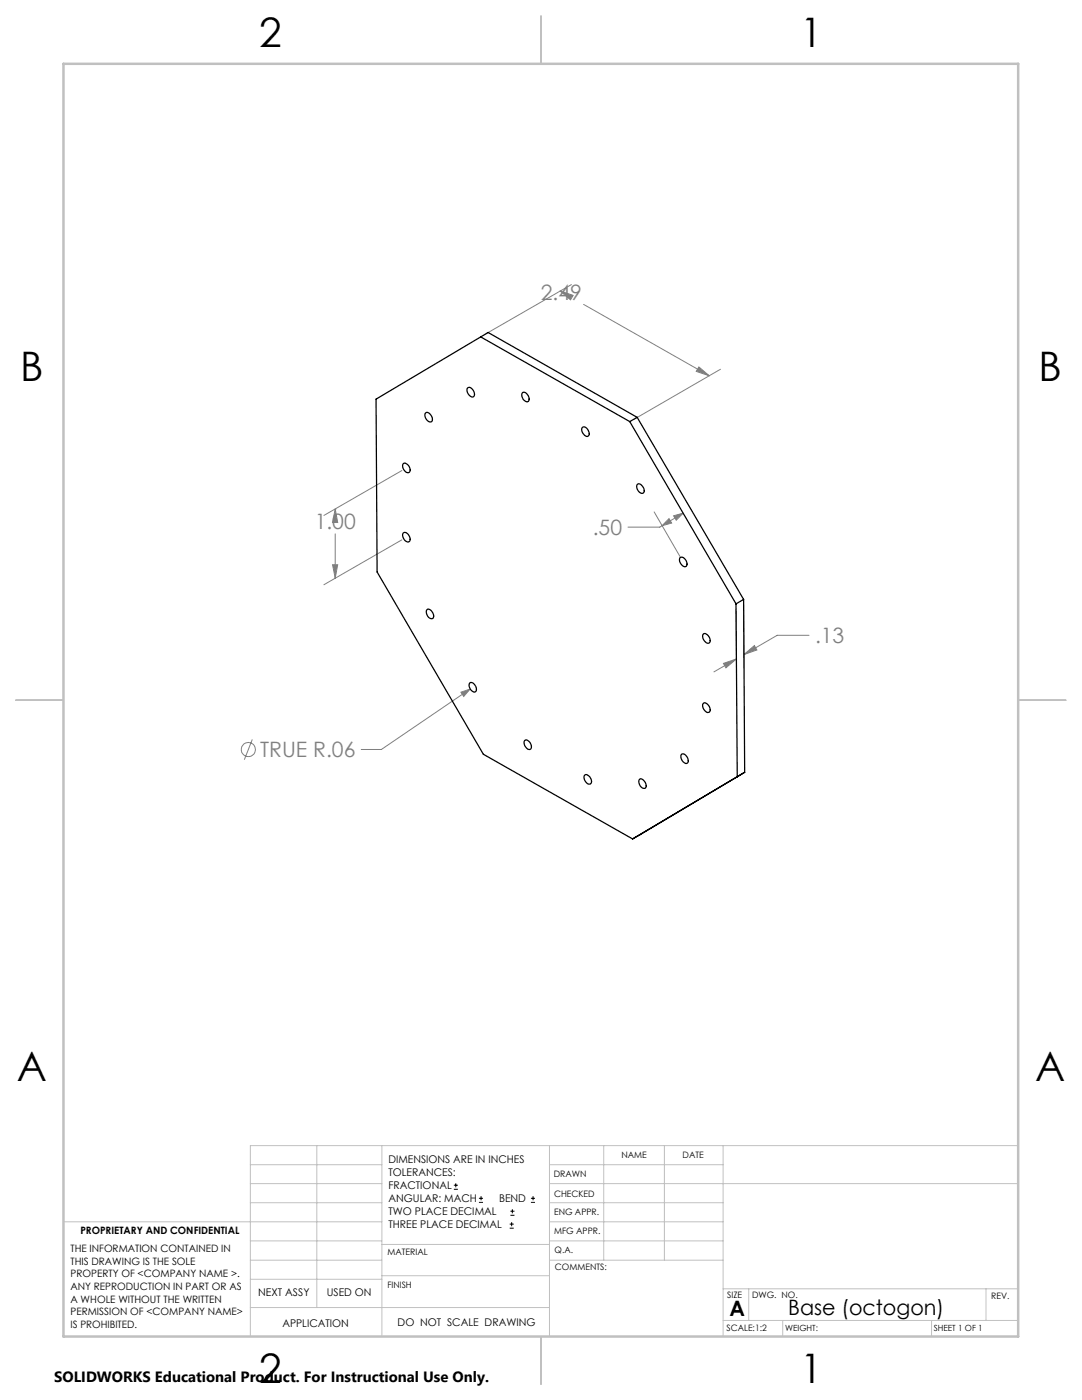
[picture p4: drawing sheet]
<svg xmlns="http://www.w3.org/2000/svg" width="216mm" height="279mm" viewBox="0 0 216 279" stroke-linecap="round" stroke-linejoin="round" font-family="sans-serif">
<g fill="none" stroke="#808080" stroke-width=".2">
<path d="M111.8 58.1h.1M111.8 58.1l2.6 .8-.6 .9zM114 56.8l-17.2 9.9M116.5 60.7l25 14.3M139.5 73.2l2 1.8-2.6-.9zM143.8 73.7l-17.2 9.9M80.2 93.9l-15.6 9M66.4 112.7h1l-.5 2.7zM66.9 106.5v8.9M66.9 101.6h.1M66.9 101.6l.5 2.7h-1zM80.2 107.7l-15.6 9"/>
<path d="M130.5 102.2l5.2 8.9M132.1 104.9l-.4 .3h-6.4M133.5 103.5l.5 .9-1.9 .5zM134.4 102.9l1.9-.5-1.4 1.4zM136.3 102.4l-4.2 2.5M92 138.1l1.8-.6-1.3 1.5zM93.8 137.5l-17.7 12.1h-4M144.4 132.4l2.5-.9-2 1.8zM146.9 121.5l.1 12.6M146.9 131.5l-4.4 2.6M148.4 120.7v12.5M148.4 130.6l2.1-1.8 .5 .9z"/>
<path d="M161.4 126.8h-6.3l-6.7 3.8M50.3 147.6l-1.5 4"/>
<circle cx="49.6" cy="149.6" r="1.41"/>
</g>
<g fill="none" stroke="#000" stroke-width=".2">
<path d="M90.6 237.3h.8M90.6 236.5h.8M90.9 236.1v.9M95.6 240h.8M95.6 239.1h.8M96 238.7v.8M105.9 240h.9M105.9 239.1h.9M106.4 238.7v.8M101.7 245.1h.8M101.7 244.3h.8M101.8 242.5h.9"/>
<path d="M101.8 241.7h.9M102.1 243.9v.8M102.2 241.3v.8"/>
</g>
<g fill="none" stroke="#c0c0c0" stroke-width=".2">
<path d="M50 232.4h26.2M50 236.2h26.2M63.2 228.6v32.3M76.2 228.6v38.1M109.6 228.6v38.1M109.6 232.4h34.7M109.6 236.2h93.6M120.5 228.6v22.9M132.6 228.6v22.9M144.3 228.6v38.1M203.2 228.6h-153.2v38.1M12.7 243.8h63.5"/>
<path d="M50 251.5h26.2M50 240h26.2M50 247.7h26.2M50 255.3h26.2M76.2 254.6h33.4M76.2 248.4h33.4M109.6 251.5h34.7M109.6 243.8h34.7M109.6 240h34.7M109.6 247.7h34.7M144.3 257.2h58.9M149.4 257.2v6.3"/>
<path d="M196.7 257.2v6.3M50 260.9h59.6M144.3 263.5h58.9M156.2 263.5v3.2M185.9 263.5v3.2"/>
</g>
<path d="M108 3.2v9.5M3.1 139.7h9.6M203.2 139.7h9.5M108 266.7v9.6" fill="none" stroke="#c0c0c0" stroke-width=".25"/>
<path d="M12.7 12.7h190.5v254h-190.5z" fill="none" stroke="#c0c0c0" stroke-width=".5"/>
<path d="M139.5 73.2l2 1.8-2.6-.9zM111.8 58.1l2.6 .8-.6 .9zM92 138.1l.5 .9 1.3-1.5zM144.4 132.4l2.5-.9-2 1.8zM148.4 130.6l2.1-1.8 .5 .9zM66.9 101.6l.5 2.7h-1zM66.4 112.7h1l-.5 2.7zM134.4 102.9l1.9-.5-1.4 1.4zM133.5 103.5l.5 .9-1.9 .5z" fill="#808080"/>
<g fill="none" stroke="#000" stroke-width=".25">
<path d="M93.3 77.4a.93 .93 0 0 1 1.2 .7l.2 .3a.55 .55 0 0 1-.2 .8 .55 .55 0 0 1-.8-.2l-.5-.9zM95.9 67.2l29.8 16.9M104.2 78.4a1.15 1.15 0 0 1 1.4 1.5 .65 .65 0 0 1-.7 .3 .65 .65 0 0 1-.5-.5l-.3-.9zM80.5 92.5a1.04 1.04 0 0 1 1.3 1 .55 .55 0 0 1-.2 .8 .55 .55 0 0 1-.7-.2l-.5-.9zM84.9 82.4a.93 .93 0 0 1 1.2 .7l.2 .3a.57 .57 0 0 1-.3 .8 1.31 1.31 0 0 1-1.1-1.8zM116.2 85.3a1.14 1.14 0 0 1 1.4 1.3 .51 .51 0 0 1-.4 .5 .51 .51 0 0 1-.6-.3l-.5-.8zM125.7 84.1l21.2 36.4M127.1 83.3l-29.7-16.9-22.4 13.3 .2 34.5 21.2 36.3 29.8 16.9M127.1 83.3l-1.4 .8M127.1 83.3l21.3 36.3M127.2 96.7a.93 .93 0 0 1 1.2 .7l.1 .2a.55 .55 0 0 1-.2 .8 .55 .55 0 0 1-.7-.2l-.5-.8zM80.5 106.4a1.16 1.16 0 0 1 1.3 1.5l-.1 .2a1.16 1.16 0 0 1-1.3-1.6z"/>
<path d="M135.7 111.3a1.22 1.22 0 0 1 1.2 1.7 .93 .93 0 0 1-1.2-.7l-.1-.6zM148.4 119.6l.2 34.5-22.4 13.3M148.4 119.6l-1.5 .9M85.2 121.7a1.16 1.16 0 0 1 1.3 1.5 .64 .64 0 0 1-.7 .3 .64 .64 0 0 1-.5-.5l-.2-.9zM93.7 136.3a1.15 1.15 0 0 1 1.3 1.5 .64 .64 0 0 1-.6 .3 .64 .64 0 0 1-.5-.5l-.3-.9zM140.3 126.5a1.04 1.04 0 0 1 1.4 1.1 .55 .55 0 0 1-.2 .7 .55 .55 0 0 1-.8-.2l-.5-.9zM146.9 120.5l.2 34.5M104.7 147.8a1.01 1.01 0 0 1 1.3 1 .54 .54 0 0 1-.2 .7 .54 .54 0 0 1-.7-.2l-.5-.8zM116.7 154.7a1.04 1.04 0 0 1 1.3 1 .55 .55 0 0 1-.2 .7 .55 .55 0 0 1-.7-.2l-.5-.8zM127.6 155.5a.91 .91 0 0 1 1.2 .7l.1 .3a.57 .57 0 0 1-.3 .8 1.27 1.27 0 0 1-1-1.8zM136 150.5a1.22 1.22 0 0 1 1.2 1.8 1.01 1.01 0 0 1-1.3-1zM140.3 140.4a1.04 1.04 0 0 1 1.4 1 .55 .55 0 0 1-.2 .8 .55 .55 0 0 1-.8-.3l-.5-.8z"/>
<path d="M127.7 166.6l-1.5 .8"/>
</g>
<g font-size="8.1">
<text x="51.7" y="9.3">2</text>
<text x="159.7" y="9.3">1</text>
<text x="4" y="76">B</text>
<text x="207.2" y="76">B</text>
<text x="3.3" y="215.7">A</text>
<text x="206.5" y="215.7">A</text>
<text x="51.7" y="276">2</text>
<text x="159.7" y="276">1</text>
</g>
<g font-size="4.2" fill="#808080">
<text x="107.9" y="59.8">2.49</text>
<text x="62.8" y="105.6">1.00</text>
<text x="118.3" y="106.8">.50</text>
<text x="162.6" y="128.4">.13</text>
<text x="51.9" y="151.1">TRUE R.06</text>
</g>
<g font-size="4.2">
<text x="145.6" y="262.7">A</text>
<text x="157.3" y="262.4">Base (octogon)</text>
</g>
<text font-size="3" x="10.8" y="275.7">SOLIDWORKS Educational Product. For Instructional Use Only.</text>
<g font-size="2.1">
<text x="77.5" y="232.2">DIMENSIONS ARE IN INCHES</text>
<text x="77.5" y="234.7">TOLERANCES:</text>
<text x="77.5" y="237.3">FRACTIONAL</text>
<text x="77.5" y="239.9">ANGULAR: MACH</text>
<text x="99.6" y="239.9">BEND</text>
<text x="77.5" y="242.5">TWO PLACE DECIMAL</text>
<text x="77.5" y="245.1">THREE PLACE DECIMAL</text>
<text x="51.5" y="258.7">NEXT ASSY</text>
<text x="65.2" y="258.6">USED ON</text>
<text x="56.3" y="264.8">APPLICATION</text>
<text x="79.3" y="264.6">DO NOT SCALE DRAWING</text>
</g>
<g font-size="2">
<text x="14.1" y="249.9">THE INFORMATION CONTAINED IN</text>
<text x="16" y="246.3">PROPRIETARY AND CONFIDENTIAL</text>
<text x="14.1" y="252.4">THIS DRAWING IS THE SOLE</text>
<text x="14.1" y="254.9">PROPERTY OF &lt;COMPANY NAME &gt;.</text>
<text x="14.1" y="257.4">ANY REPRODUCTION IN PART OR AS</text>
<text x="14.1" y="260">A WHOLE WITHOUT THE WRITTEN</text>
<text x="14.1" y="262.5">PERMISSION OF &lt;COMPANY NAME&gt;</text>
<text x="14.1" y="265">IS PROHIBITED.</text>
</g>
<g font-size="1.8">
<text x="124" y="231.1">NAME</text>
<text x="136.2" y="231.1">DATE</text>
<text x="110.5" y="234.8">DRAWN</text>
<text x="110.5" y="238.9">CHECKED</text>
<text x="110.6" y="242.5">ENG APPR.</text>
<text x="77.3" y="250.5">MATERIAL</text>
<text x="110.6" y="246.3">MFG APPR.</text>
<text x="110.7" y="250">Q.A.</text>
<text x="77.3" y="257">FINISH</text>
<text x="110.7" y="253.5">COMMENTS:</text>
<text x="145.1" y="259">SIZE</text>
<text x="150.1" y="259.1">DWG. NO.</text>
<text x="197.8" y="259.2">REV.</text>
<text x="145" y="265.7">SCALE:1:2</text>
</g>
<g font-size="1.7">
<text x="156.7" y="265.7">WEIGHT:</text>
<text x="186.3" y="265.7">SHEET 1 OF 1</text>
</g>
</svg>
